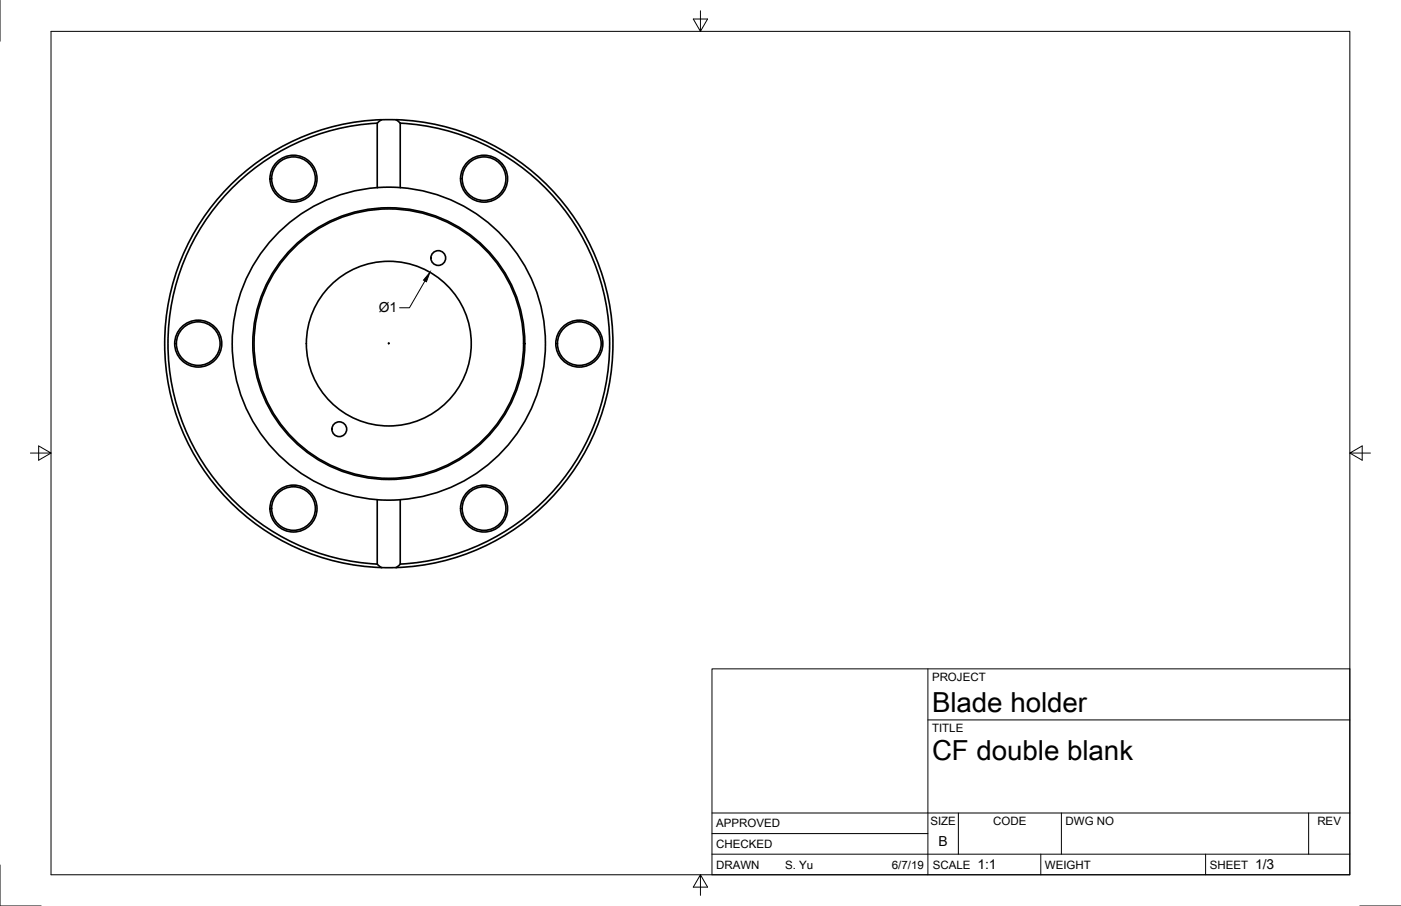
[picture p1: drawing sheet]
<svg xmlns="http://www.w3.org/2000/svg" width="432mm" height="279mm" viewBox="0 0 432 279" stroke-linecap="round" stroke-linejoin="round" font-family="sans-serif">
<!-- layer: Visible -->
<g fill="none" stroke="#000" stroke-width=".51">
<path d="M116.3 38v19.8M116.3 38a68.1 68.1 0 0 0-64.5 68 68.1 68.1 0 0 0 64.5 68M117.6 36.9h4.4M117.6 36.9l-1.3 1.1M117.6 36.9a69.1 69.1 0 0 0-66.8 69.1 69.1 69.1 0 0 0 66.8 69M122 36.9l1.4 1.1M122.1 36.9a69.1 69.1 0 0 1 66.8 69.1 69.1 69.1 0 0 1-66.8 69M123.4 38v19.8M123.4 38a68.1 68.1 0 0 1 64.5 68 68.1 68.1 0 0 1-64.5 68M116.3 57.8h7.1M116.3 57.9a48.2 48.2 0 0 0-44.7 48.1 48.2 48.2 0 0 0 44.7 48.1M123.4 57.9a48.2 48.2 0 0 1 44.7 48.1 48.2 48.2 0 0 1-44.7 48.1"/>
<path d="M119.9 105.9h.1M116.3 154.1h7.1M116.3 154.1v19.9M123.4 154.1v19.9M116.3 174l1.3 1M123.4 174a4 4 0 0 1-3.9 1.1l-1.9-.1"/>
<circle cx="90.4" cy="55.1" r="6.7"/>
<circle cx="90.4" cy="55.1" r="7.2"/>
<circle cx="149.2" cy="55.1" r="6.7"/>
<circle cx="149.2" cy="55.1" r="7.2"/>
<circle cx="135.1" cy="79.6" r="2.28"/>
<circle cx="61.1" cy="106" r="6.7"/>
<circle cx="61.1" cy="106" r="7.2"/>
<circle cx="119.8" cy="106" r="25.4"/>
<circle cx="119.8" cy="106" r="41.5"/>
<circle cx="119.8" cy="106" r="41.9"/>
<circle cx="178.5" cy="106" r="6.7"/>
<circle cx="178.5" cy="106" r="7.2"/>
<circle cx="104.6" cy="132.4" r="2.28"/>
<circle cx="90.4" cy="156.8" r="6.7"/>
<circle cx="90.4" cy="156.8" r="7.2"/>
<circle cx="149.2" cy="156.8" r="6.7"/>
<circle cx="149.2" cy="156.8" r="7.2"/>
</g>
<!-- layer: Border -->
<path d="M0 0v12.7M15.7 9.7h400.3v260.1h-400.3zM215.9 3.3v6.4l-2.2-3.8h4.4l-2.2 3.8M9.4 139.7h6.3l-3.8-2.2v4.4l3.8-2.2M416 139.7l3.8 2.2v-4.4l-3.8 2.2h6.4M0 266.7v12.7h12.7M215.9 269.8l2.2 3.8h-4.4l2.2-3.8v6.3M419.1 279.4h12.7" fill="none" stroke="#000" stroke-width=".31"/>
<!-- layer: Titleblock -->
<path d="M219.4 206.3h196.6v63.5h-196.6zM286 206.3v63.5M286 222h130M219.4 257.1h66.6M219.4 250.7h196.6M295.4 250.7v12.7M327.1 250.7v12.7M403.3 250.7v12.7M219.4 263.4h196.6M320.8 263.4v6.4M371.6 263.4v6.4" fill="none" stroke="#000" stroke-width=".31"/>
<!-- layer: Dimensions -->
<path d="M131 86.6l-4.8 8.3h-3.1" fill="none" stroke="#000" stroke-width=".31"/>
<path d="M132.5 84l-1.1 2.9-.9-.5z" fill="#000" stroke="#000" stroke-width=".31"/>
<g font-size="8.5">
<text x="287.3" y="219.5">Blade holder</text>
<text x="287.3" y="234.5">CF double blank</text>
</g>
<g font-size="4.3">
<text x="116.8" y="96.4">Ø1</text>
<text x="289.3" y="261">B</text>
<text x="301.2" y="268.1">1:1</text>
<text x="386.8" y="268.1">1/3</text>
</g>
<g font-size="3.5">
<text x="287.3" y="210.1">PROJECT</text>
<text x="287.3" y="225.8">TITLE</text>
<text x="220.7" y="255.2">APPROVED</text>
<text x="286.7" y="254.5">SIZE</text>
<text x="306.1" y="254.5">CODE</text>
<text x="328.4" y="254.5">DWG NO</text>
<text x="406" y="254.5">REV</text>
<text x="220.7" y="261.5">CHECKED</text>
<text x="220.7" y="267.9">DRAWN</text>
<text x="242" y="267.9">S. Yu</text>
<text x="274.9" y="267.9">6/7/19</text>
<text x="287.5" y="267.9">SCALE</text>
<text x="322.1" y="267.9">WEIGHT</text>
<text x="372.9" y="267.9">SHEET</text>
</g>
</svg>
